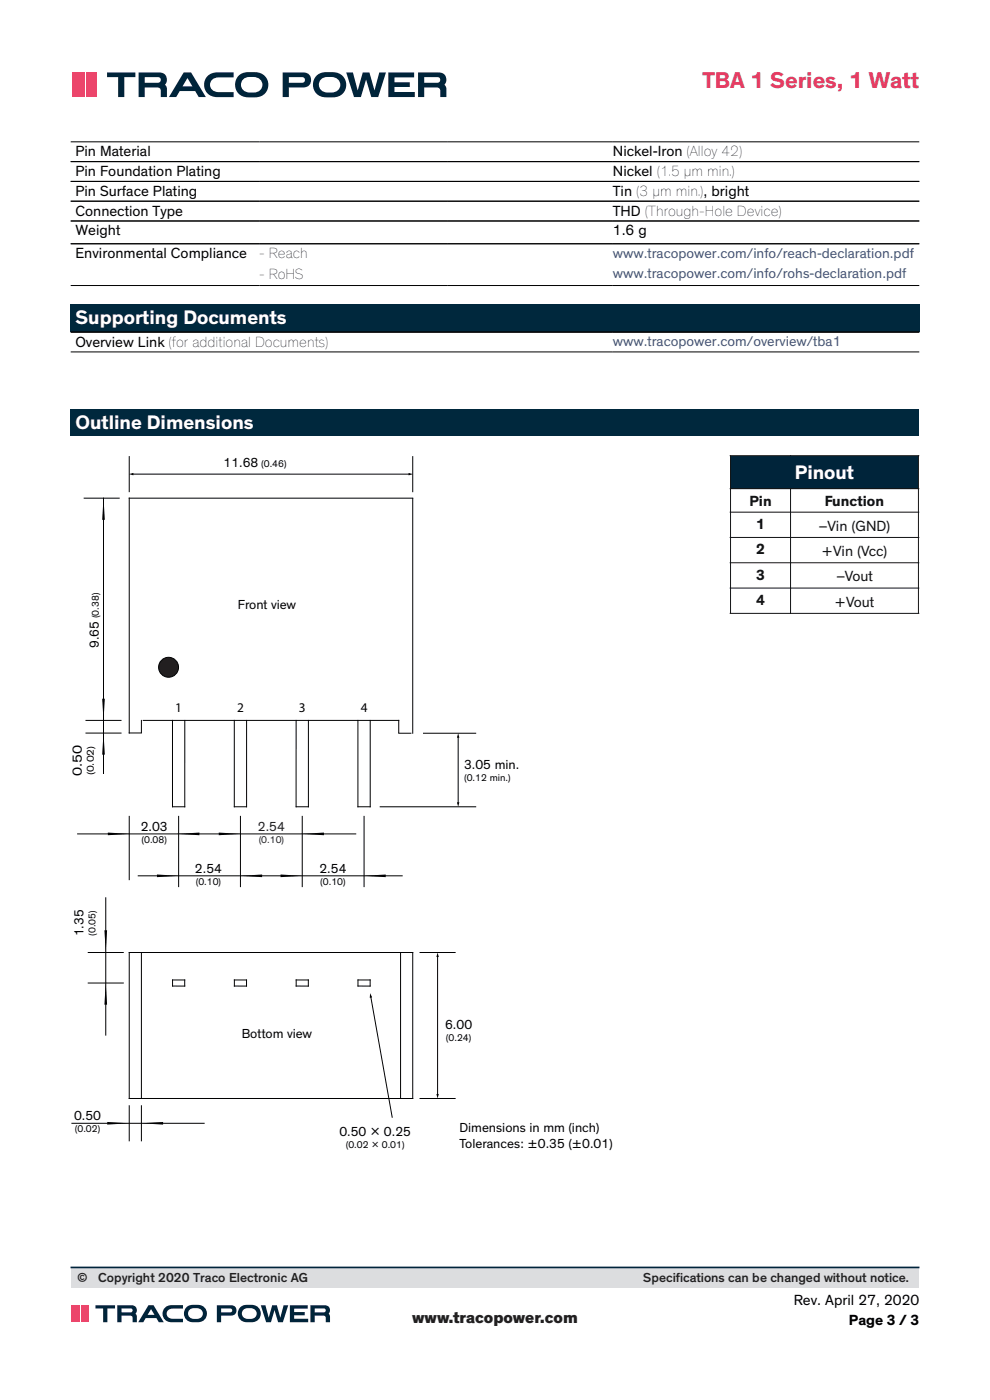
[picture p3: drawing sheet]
<svg xmlns="http://www.w3.org/2000/svg" width="210mm" height="297mm" viewBox="0 0 210 297" stroke-linecap="round" stroke-linejoin="round" font-family="sans-serif">
<path d="M15 30.1h180M15 34.3h180M15 38.5h180M15 42.7h180M15 46.9h180M15 51.7h180M15 60.6h180" fill="none" stroke="#000" stroke-width=".21"/>
<g fill="#00283d">
<path d="M15 64.7h115v5.8h-115z"/>
<path d="M130 64.7h65v5.8h-65z"/>
</g>
<path d="M15 70.5h180M15 74.7h180" fill="none" stroke="#000" stroke-width=".21"/>
<path d="M15 86.8h180v5.6h-180z" fill="#00283d"/>
<g fill="none" stroke="#000001" stroke-width=".21">
<path d="M27.4 96.9v7.4M87.6 96.9v7.4M28.1 100.6h58.7M87.6 105.7h-60.2v49.8h2.6M87.6 105.7v49.8M30 152.8v2.6M30.4 152.8h54.2M36.6 152.8v18.4h2.6M39.2 152.8v18.4M27.4 202.1h60.2v30.9h-60.2zM30 202.1v30.9M36.6 207.9h2.6v1.3h-2.6z"/>
<path d="M49.7 207.9h2.6v1.3h-2.6zM62.8 207.9h2.6v1.3h-2.6zM75.9 207.9h2.6v1.3h-2.6zM85 202.1v30.9"/>
</g>
<g fill="#000001">
<path d="M27.3 100.6l1-.3v.5z"/>
<path d="M86.7 100.3l.9 .3-.9 .2z"/>
</g>
<path d="M27.4 173.2v13.4M37.9 173.2v14.9M51 173.2v14.9M64.1 173.2v14.9M77.2 173.2v14.9" fill="none" stroke="#000001" stroke-width=".21"/>
<g fill="#000001">
<path d="M33.3 185.5l4.6 .3-4.6 .3z"/>
<path d="M37.7 176.9l4.6-.3v.6z"/>
<path d="M22.9 176.6l4.6 .3-4.6 .3z"/>
<path d="M51 185.8l4.6-.3v.6z"/>
<path d="M46.4 176.6l4.6 .3-4.6 .3z"/>
</g>
<circle cx="35.8" cy="141.6" r="2.11" fill="#231f20"/>
<g fill="none" stroke="#000001" stroke-width=".21">
<path d="M17.9 105.7h7.4M18.2 152.8h7.5M18.2 155.5h7.5"/>
<circle cx="35.8" cy="141.6" r="2.11"/>
</g>
<path d="M22 155.5l.2 4.6h-.5z" fill="#000001"/>
<path d="M89.8 155.6h11.1M97.2 156.3v14.1M80.6 171.2h20.3" fill="none" stroke="#000001" stroke-width=".21"/>
<g fill="#000001">
<path d="M97.2 155.5l.2 1h-.5z"/>
<path d="M96.9 170.2h.5l-.2 1z"/>
</g>
<path d="M18.7 202.1h7.5M18.7 208.5h7.5" fill="none" stroke="#000001" stroke-width=".21"/>
<path d="M22.4 208.5l.3 4.6h-.5z" fill="#000001"/>
<path d="M22.4 190.5v29.1" fill="none" stroke="#000001" stroke-width=".21"/>
<path d="M22.2 197.4h.5l-.3 4.6z" fill="#000001"/>
<path d="M89.1 202.1h7.4M92.8 202.8v29.5M89.1 233h7.4" fill="none" stroke="#000001" stroke-width=".21"/>
<g fill="#000001">
<path d="M92.8 202.1l.3 .9h-.5z"/>
<path d="M92.6 232.1h.5l-.3 .9z"/>
</g>
<path d="M78.7 211.5l4.5 25.5" fill="none" stroke="#000001" stroke-width=".21"/>
<path d="M78.5 210.7l.4 .9-.5 .1z" fill="#000001"/>
<path d="M22 105.7v58.4" fill="none" stroke="#000001" stroke-width=".21"/>
<g fill="#000001">
<path d="M22 105.7l.2 4.6h-.5z"/>
<path d="M21.7 148.2h.5l-.2 4.6z"/>
</g>
<path d="M49.7 152.8v18.4h2.6M52.3 152.8v18.4M84.6 152.8v2.6M84.6 155.5h2.6" fill="none" stroke="#000001" stroke-width=".21"/>
<path d="M62.8 152.8v18.4z" fill="#fff"/>
<path d="M62.8 152.8v18.4" fill="none" stroke="#000001" stroke-width=".21"/>
<path d="M65.4 152.8v18.4z" fill="#fff"/>
<path d="M65.4 152.8v18.4" fill="none" stroke="#000001" stroke-width=".21"/>
<path d="M62.8 171.2h2.6z" fill="#fff"/>
<path d="M75.9 152.8v18.4h2.6M78.5 152.8v18.4M16.5 176.9h59M62.8 171.2h2.6M29.3 185.8h56" fill="none" stroke="#000001" stroke-width=".21"/>
<g fill="#000001">
<path d="M64.1 176.9l4.6-.3v.6z"/>
<path d="M59.5 185.5l4.6 .3-4.6 .3z"/>
<path d="M77.2 185.8l4.6-.3v.6z"/>
</g>
<path d="M27.4 234.6v7.4M30 234.6v7.4" fill="none" stroke="#000001" stroke-width=".21"/>
<path d="M30 238.3l4.6-.3v.6z" fill="#000001"/>
<path d="M15.2 238.3h28.1" fill="none" stroke="#000001" stroke-width=".21"/>
<path d="M22.7 238l4.6 .3-4.6 .3z" fill="#000001"/>
<path d="M155 96.7h39.8v7h-39.8z" fill="#00243a"/>
<g fill="none" stroke="#101315" stroke-width=".21">
<path d="M154.9 96.7h40M155 96.7v6.9M194.8 96.7v6.9M154.9 103.7h40M154.9 108.7h40M154.9 114h40M154.9 119.4h40M155 103.7v4.9M155 108.7v5.2M155 114.1v5.2M155 119.5v5.2M167.7 103.7v4.9"/>
<path d="M167.7 108.7v5.2M167.7 114.1v5.2M167.7 119.5v5.2M194.8 103.7v4.9M194.8 108.7v5.2M194.8 114.1v5.2M194.8 119.5v5.2M154.9 124.8h40M154.9 130.1h40M155 124.8v5.3M167.7 124.8v5.3M194.8 124.8v5.3"/>
</g>
<g fill="#00243a">
<path d="M82.4 15.4h5.4v1h-4.1v1.1h3.2v1h-3.2v1h4.3v1.1h-5.6z"/>
<path d="M44.2 16a6.7 6.7 0 0 1 4-.6h1.4v1h-3.2a1.59 1.59 0 0 0-1.9 1.6 1.59 1.59 0 0 0 1.9 1.5h3.2v1.1h-3.5a2.64 2.64 0 0 1-2.6-1.6 2.64 2.64 0 0 1 .7-3z"/>
<path d="M22.7 15.4h6v1h-2.3v4.2h-1.3v-4.2h-2.4z"/>
<path d="M73.4 15.4h1.5l1 3.8 1-3.8h1.5l1 3.8 1.1-3.8h1.4l-1.7 5.2h-1.4l-1.1-3.7-1.1 3.7h-1.5z"/>
<path d="M39.8 16.6l1 1.7h-2.1zM39 15.4l-3.2 5.2h1.6l.7-1.3h3.3l.8 1.3h1.5l-3.2-5.2z"/>
<path d="M51.6 16.8a3 3 0 0 1 3.8 .4 1.69 1.69 0 0 1-.1 1.8 1.69 1.69 0 0 1-1.8 .6 1.8 1.8 0 0 1-1.9-.4 1.8 1.8 0 0 1-.3-2zM50.7 15.9a2.71 2.71 0 0 0-.6 3.1 2.71 2.71 0 0 0 2.6 1.7 3.9 3.9 0 0 0 3.7-1.1 2.69 2.69 0 0 0 .2-2.9 2.69 2.69 0 0 0-2.5-1.4 4.3 4.3 0 0 0-3.4 .6z"/>
<path d="M68.1 16.8a3 3 0 0 1 3.9 .4 1.69 1.69 0 0 1-.2 1.8 1.69 1.69 0 0 1-1.7 .6 1.8 1.8 0 0 1-2-.4 1.8 1.8 0 0 1-.3-2zM67.3 15.9a2.71 2.71 0 0 0-.7 3.1 2.71 2.71 0 0 0 2.6 1.7 3.9 3.9 0 0 0 3.7-1.1 2.69 2.69 0 0 0 .2-2.9 2.69 2.69 0 0 0-2.4-1.4 4.3 4.3 0 0 0-3.4 .6z"/>
</g>
<g fill="#00243a">
<path d="M61.3 16.4h2.8a.6 .6 0 0 1 .6 .6 .6 .6 0 0 1-.6 .6h-2.8zM60 15.4v5.2h1.3v-2h3a1.59 1.59 0 0 0 1.7-1.6 1.59 1.59 0 0 0-1.7-1.6z" fill-rule="evenodd"/>
<path d="M90 16.4h2.8a.6 .6 0 0 1 .6 .6 .6 .6 0 0 1-.6 .6h-2.8zM88.7 15.4v5.2h1.3v-2h2.6a.78 .78 0 0 1 .8 1v1h1.3l-.1-2.1-.3-.5a1.55 1.55 0 0 0 .2-1.8 1.55 1.55 0 0 0-1.5-.8z" fill-rule="evenodd"/>
<path d="M30.7 16.4h2.8a.6 .6 0 0 1 .6 .6 .6 .6 0 0 1-.6 .6h-2.8zM29.4 15.4v5.2h1.3v-2h2.6a.78 .78 0 0 1 .8 1v1h1.3l-.1-2.1-.3-.5a1.55 1.55 0 0 0 .3-1.8 1.55 1.55 0 0 0-1.6-.8z" fill-rule="evenodd"/>
</g>
<g fill="#ed466c">
<path d="M15.3 15.4h2.2v5.2h-2.2z"/>
<path d="M18.3 15.4h2.1v5.2h-2.1z"/>
</g>
<path d="M17.9 15.4v5.2" fill="none" stroke="#ed466c" stroke-width=".29"/>
<path d="M15.1 268.9h179.8v4.4h-179.8z" fill="#dcdddf"/>
<path d="M15.1 268.9h179.8" fill="none" stroke="#00243a" stroke-width=".35"/>
<g fill="#00243a">
<path d="M61.5 276.9h3.8v.7h-2.9v.7h2.2v.7h-2.2v.8h3v.7h-3.9z"/>
<path d="M35 277.4a4.6 4.6 0 0 1 3.2-.5h.6v.7h-2.2a1.1 1.1 0 0 0-1.3 1.1 1.1 1.1 0 0 0 1.3 1.1h2.2v.7h-2.4a1.82 1.82 0 0 1-1.8-1 1.82 1.82 0 0 1 .4-2.1z"/>
<path d="M20.3 276.9h4.1v.7h-1.6v2.9h-.9v-2.9h-1.6z"/>
<path d="M55.3 276.9h1l.7 2.6 .7-2.6h1l.8 2.6 .7-2.6h.9l-1.1 3.6h-1l-.8-2.6-.7 2.6h-1z"/>
<path d="M32 277.7l.8 1.2h-1.5zM31.5 276.9l-2.2 3.6h1.1l.5-.9h2.3l.5 .9h1l-2.1-3.6z"/>
<path d="M40.3 277.8a2.03 2.03 0 0 1 2.7 .5 1.32 1.32 0 0 1-1.8 1.5 1.15 1.15 0 0 1-1.2-.7 1.15 1.15 0 0 1 .3-1.3zM39.5 277.4a1.87 1.87 0 0 0-.3 2 1.87 1.87 0 0 0 1.8 1.1 2.5 2.5 0 0 0 2.7-.9 1.86 1.86 0 0 0-1.7-2.8 2.72 2.72 0 0 0-2.5 .6z"/>
<path d="M51.7 277.8a2.03 2.03 0 0 1 2.7 .5 1.32 1.32 0 0 1-1.8 1.5 1.15 1.15 0 0 1-1.2-.7 1.15 1.15 0 0 1 .3-1.3zM50.9 277.4a1.87 1.87 0 0 0-.3 2 1.87 1.87 0 0 0 1.8 1.1 2.5 2.5 0 0 0 2.7-.9 1.86 1.86 0 0 0-1.7-2.8 2.72 2.72 0 0 0-2.5 .6z"/>
</g>
<g fill="#00243a">
<path d="M46.9 277.6h2.2a.42 .42 0 0 1 .1 .5 .42 .42 0 0 1-.4 .3h-1.9zM46 276.9v3.6h.9v-1.4h2.1a1.1 1.1 0 0 0 1.2-1.1 1.1 1.1 0 0 0-1.2-1.1z" fill-rule="evenodd"/>
<path d="M66.8 277.6h2.1a.43 .43 0 0 1 .2 .5 .43 .43 0 0 1-.4 .3h-1.9zM65.8 276.9v3.6h1v-1.4h1.8a1.03 1.03 0 0 1 .5 1.4h.9v-1.1l-.3-.7a1.07 1.07 0 0 0 .2-1.2 1.07 1.07 0 0 0-1.1-.6z" fill-rule="evenodd"/>
<path d="M25.8 277.6h2.1a.43 .43 0 0 1 .2 .5 .43 .43 0 0 1-.4 .3h-1.9zM24.9 276.9v3.6h.9v-1.4h1.8a1.03 1.03 0 0 1 .5 1.4h.9v-1.1l-.3-.7a1.07 1.07 0 0 0 .2-1.2 1.07 1.07 0 0 0-1.1-.6z" fill-rule="evenodd"/>
</g>
<g fill="#ec476c">
<path d="M15.1 276.9h1.5v3.6h-1.5z"/>
<path d="M17.2 276.9h1.5v3.6h-1.5z"/>
</g>
<path d="M16.9 276.9v3.6" fill="none" stroke="#ec476c" stroke-width=".21"/>
<text font-size="4.9" fill="#e53d63" x="149" y="18.7">TBA 1 Series, 1 Watt</text>
<g font-size="4.2" fill="#fff">
<text x="16" y="68.8">Supporting Documents</text>
<text x="16" y="90.9">Outline Dimensions</text>
<text x="168.6" y="101.6">Pinout</text>
</g>
<text font-size="3.5" fill="#231f20" x="87.4" y="280.7">www.tracopower.com</text>
<g font-size="3.2">
<text x="16" y="33.1">Pin Material</text>
<text x="130" y="33.1">Nickel-Iron (Alloy 42)</text>
<text x="16" y="37.3">Pin Foundation Plating</text>
<text x="16" y="41.5">Pin Surface Plating</text>
<text x="130" y="37.3">Nickel (1.5 µm min.)</text>
<text x="130" y="41.5">Tin (3 µm min.), bright</text>
<text x="16" y="45.7">Connection Type</text>
<text x="130" y="45.7">THD (Through-Hole Device)</text>
<text x="16" y="49.9">Weight</text>
<text x="130" y="49.9">1.6 g</text>
<text x="16" y="54.8">Environmental Compliance</text>
<text x="55" y="54.8">- Reach</text>
<text x="55" y="59.1">- RoHS</text>
<text x="16" y="73.5">Overview Link (for additional Documents)</text>
<text x="168.4" y="276.9">Rev. April 27, 2020</text>
<text x="180.1" y="281.1">Page 3 / 3</text>
</g>
<g font-size="3.2" fill="#101315">
<text x="159" y="107.2">Pin</text>
<text x="175" y="107.2">Function</text>
<text x="160.4" y="112.2">1</text>
<text x="173.6" y="112.6">–Vin (GND)</text>
<text x="160.4" y="117.6">2</text>
<text x="174.3" y="118">+Vin (Vcc)</text>
<text x="160.4" y="123">3</text>
<text x="177.3" y="123.3">–Vout</text>
<text x="160.4" y="128.3">4</text>
<text x="177.1" y="128.7">+Vout</text>
</g>
<g font-size="3" fill="#3a4793">
<text x="130" y="54.7">www.tracopower.com/info/reach-declaration.pdf</text>
<text x="130" y="59">www.tracopower.com/info/rohs-declaration.pdf</text>
<text x="130" y="73.4">www.tracopower.com/overview/tba1</text>
</g>
<g font-size="2.8" fill="#000001">
<text x="47.4" y="99">11.68</text>
<text x="50.5" y="129.1">Front view</text>
<text x="20.9" y="137.5" transform="rotate(-90 20.9 137.5)">9.65</text>
<text x="37.2" y="151">1</text>
<text x="50.3" y="151">2</text>
<text x="63.4" y="151">3</text>
<text x="76.5" y="151">4</text>
<text x="17.4" y="164.7" transform="rotate(-90 17.4 164.7)">0.50</text>
<text x="98.4" y="163.1">3.05 min.</text>
<text x="29.9" y="176.3">2.03</text>
<text x="41.4" y="185.2">2.54</text>
<text x="67.8" y="185.2">2.54</text>
<text x="17.7" y="198.7" transform="rotate(-90 17.7 198.7)">1.35</text>
<text x="51.3" y="220.3">Bottom view</text>
<text x="94.4" y="218.3">6.00</text>
<text x="15.7" y="237.6">0.50</text>
<text x="72" y="241">0.50 × 0.25</text>
<text x="97.5" y="240.2">Dimensions in mm (inch)</text>
<text x="97.5" y="243.6">Tolerances: ±0.35 (±0.01)</text>
</g>
<g font-size="2.8" fill="#231f20">
<text x="54.7" y="176.3">2.54</text>
<text x="16.4" y="272">©</text>
<text x="20.8" y="272">Copyright 2020 Traco Electronic AG</text>
<text x="136.4" y="272">Specif</text>
<text x="143.4" y="272">ications can be changed without notice.</text>
</g>
<g font-size="2.1" fill="#000001">
<text x="55.4" y="99">(0.46)</text>
<text x="20.9" y="131.2" transform="rotate(-90 20.9 131.2)">(0.38)</text>
<text x="19.9" y="164.5" transform="rotate(-90 19.9 164.5)">(0.02)</text>
<text x="98.4" y="165.7">(0.12 min.)</text>
<text x="30" y="178.8">(0.08)</text>
<text x="41.5" y="187.7">(0.10)</text>
<text x="67.9" y="187.7">(0.10)</text>
<text x="20.3" y="198.5" transform="rotate(-90 20.3 198.5)">(0.05)</text>
<text x="94.6" y="220.9">(0.24)</text>
<text x="15.9" y="240.2">(0.02)</text>
<text x="73.3" y="243.6">(0.02 × 0.01)</text>
</g>
<text font-size="2.1" fill="#231f20" x="54.9" y="178.8">(0.10)</text>
</svg>
